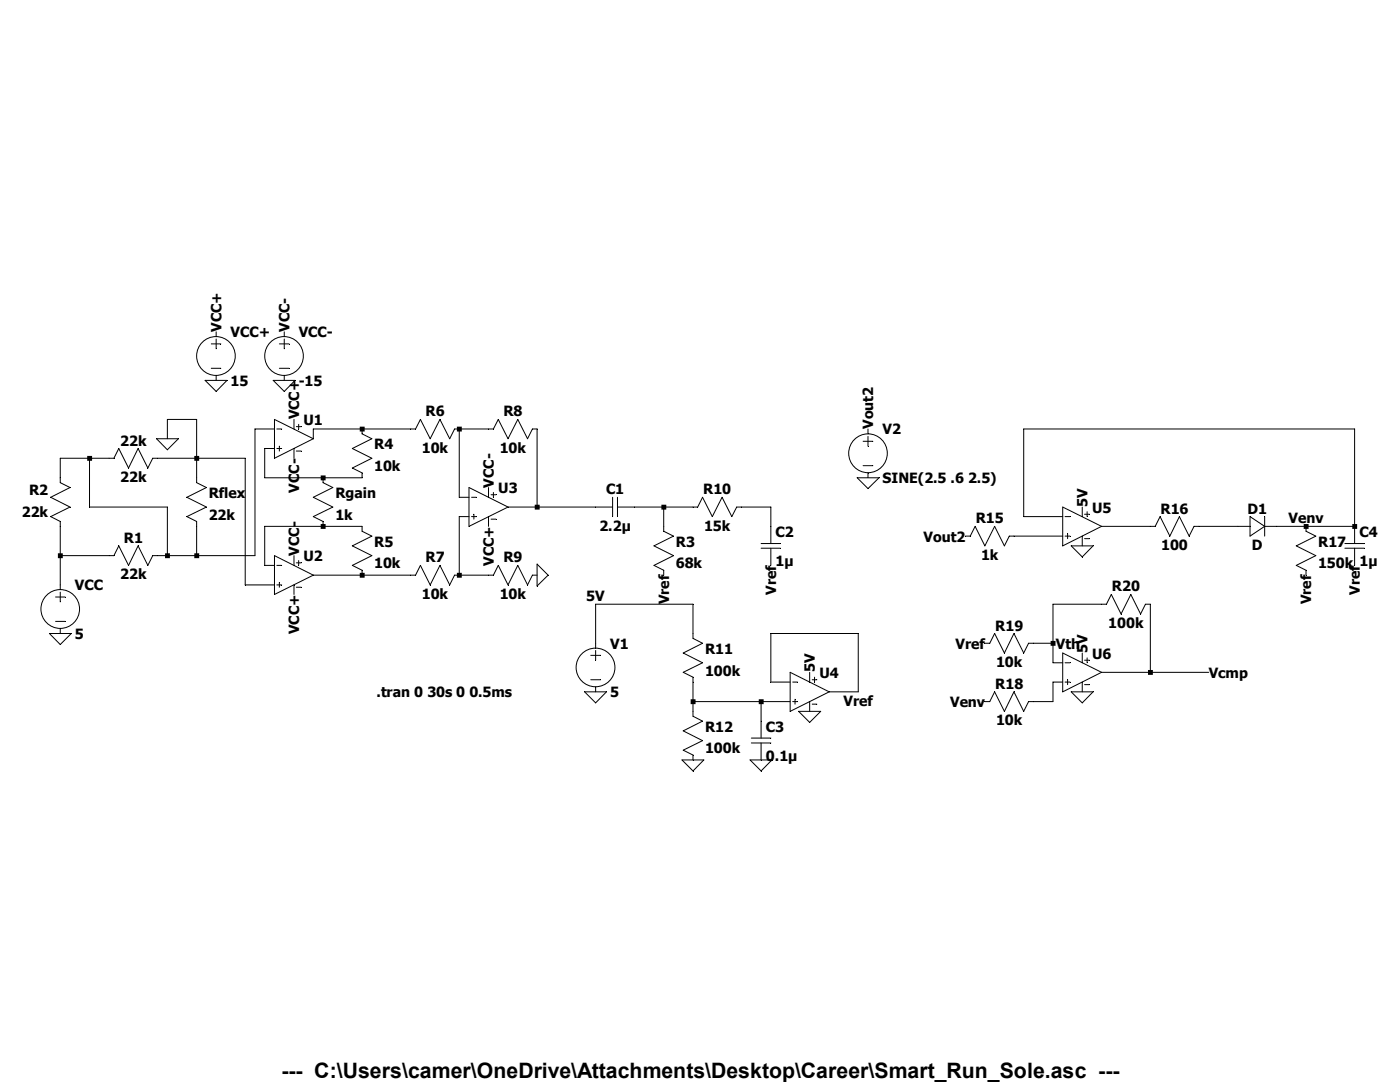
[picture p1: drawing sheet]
Version 4.1
SHEET 1 2232 680
WIRE 272 -128 224 -128
WIRE 400 -112 368 -112
WIRE 544 -112 464 -112
WIRE 624 -112 544 -112
WIRE 752 -112 704 -112
WIRE 2176 -112 1632 -112
WIRE 224 -96 224 -128
WIRE 464 -96 464 -112
WIRE 400 -80 384 -80
WIRE 96 -64 48 -64
WIRE 128 -64 96 -64
WIRE 272 -64 272 -128
WIRE 272 -64 208 -64
WIRE 352 -64 272 -64
WIRE 48 -32 48 -64
WIRE 272 -32 272 -64
WIRE 384 -32 384 -80
WIRE 480 -32 384 -32
WIRE 544 -32 480 -32
WIRE 704 0 704 -112
WIRE 720 0 704 0
WIRE 96 16 96 -64
WIRE 224 16 96 16
WIRE 832 16 832 -112
WIRE 832 16 784 16
WIRE 928 16 832 16
WIRE 1040 16 992 16
WIRE 1088 16 1040 16
WIRE 1216 16 1168 16
WIRE 720 32 704 32
WIRE 1632 32 1632 -112
WIRE 1696 32 1632 32
WIRE 480 48 384 48
WIRE 544 48 480 48
WIRE 1040 48 1040 16
WIRE 1216 48 1216 16
WIRE 1840 48 1760 48
WIRE 1984 48 1920 48
WIRE 2096 48 2048 48
WIRE 2176 48 2176 -112
WIRE 2176 48 2096 48
WIRE 1696 64 1616 64
WIRE 48 96 48 48
WIRE 128 96 48 96
WIRE 224 96 224 16
WIRE 224 96 208 96
WIRE 272 96 272 48
WIRE 272 96 224 96
WIRE 368 96 368 -112
WIRE 368 96 272 96
WIRE 384 112 384 48
WIRE 400 112 384 112
WIRE 544 128 464 128
WIRE 624 128 544 128
WIRE 704 128 704 32
WIRE 752 128 704 128
WIRE 48 144 48 96
WIRE 352 144 352 -64
WIRE 400 144 352 144
WIRE 1088 176 928 176
WIRE 1760 176 1680 176
WIRE 1088 224 1088 176
WIRE 1360 224 1216 224
WIRE 928 240 928 176
WIRE 1680 240 1680 176
WIRE 1680 240 1648 240
WIRE 1680 272 1680 240
WIRE 1696 272 1680 272
WIRE 1840 288 1840 176
WIRE 1840 288 1760 288
WIRE 1936 288 1840 288
WIRE 1216 304 1216 224
WIRE 1248 304 1216 304
WIRE 1696 304 1680 304
WIRE 1360 320 1360 224
WIRE 1360 320 1312 320
WIRE 1088 336 1088 304
WIRE 1200 336 1088 336
WIRE 1248 336 1200 336
WIRE 1680 336 1680 304
WIRE 1680 336 1648 336
WIRE 1088 352 1088 336
WIRE 1200 368 1200 336
FLAG 224 -96 0
FLAG 416 -272 VCC-
FLAG 432 -64 VCC-
FLAG 432 96 VCC-
FLAG 752 -16 VCC-
FLAG 304 -272 VCC+
FLAG 432 -128 VCC+
FLAG 432 160 VCC+
FLAG 752 48 VCC+
FLAG 48 224 0
FLAG 832 128 0
FLAG 304 -192 0
FLAG 416 -192 0
FLAG 1088 432 0
FLAG 928 320 0
FLAG 1200 432 0
FLAG 928 176 5V
FLAG 1216 16 Vout2
FLAG 1040 128 Vref
FLAG 1536 64 Vout2
FLAG 2096 128 Vref
FLAG 2176 112 Vref
FLAG 2096 48 Venv
FLAG 1568 336 Venv
FLAG 1568 240 Vref
FLAG 1936 288 Vcmp
FLAG 1728 320 0
FLAG 1728 16 5V
FLAG 1728 80 0
FLAG 1216 112 Vref
FLAG 1680 240 Vth
FLAG 1360 320 Vref
FLAG 1728 256 5V
FLAG 1280 288 5V
FLAG 1280 352 0
SYMBOL voltage 48 128 R0
WINDOW 123 0 0 Left 0
WINDOW 39 0 0 Left 0
SYMATTR InstName VCC
SYMATTR Value 5
SYMBOL res 224 80 R90
WINDOW 0 0 56 VBottom 2
WINDOW 3 32 56 VTop 2
SYMATTR InstName R1
SYMATTR Value 22k
SYMBOL res 64 64 R180
WINDOW 0 36 76 Left 2
WINDOW 3 36 40 Left 2
SYMATTR InstName R2
SYMATTR Value 22k
SYMBOL res 112 -48 R270
WINDOW 0 32 56 VTop 2
WINDOW 3 0 56 VBottom 2
SYMATTR InstName 22k
SYMATTR Value 22k
SYMBOL res 256 -48 R0
SYMATTR InstName Rflex
SYMATTR Value 22k
SYMBOL res 464 -48 R0
SYMATTR InstName Rgain
SYMATTR Value 1k
SYMBOL res 528 -128 R0
SYMATTR InstName R4
SYMATTR Value 10k
SYMBOL res 528 32 R0
SYMATTR InstName R5
SYMATTR Value 10k
SYMBOL res 720 -128 R90
WINDOW 0 0 56 VBottom 2
WINDOW 3 32 56 VTop 2
SYMATTR InstName R6
SYMATTR Value 10k
SYMBOL res 720 112 R90
WINDOW 0 0 56 VBottom 2
WINDOW 3 32 56 VTop 2
SYMATTR InstName R7
SYMATTR Value 10k
SYMBOL res 848 -128 R90
WINDOW 0 0 56 VBottom 2
WINDOW 3 32 56 VTop 2
SYMATTR InstName R8
SYMATTR Value 10k
SYMBOL res 848 112 R90
WINDOW 0 0 56 VBottom 2
WINDOW 3 32 56 VTop 2
SYMATTR InstName R9
SYMATTR Value 10k
SYMBOL voltage 304 -288 R0
SYMATTR InstName VCC+
SYMATTR Value 15
SYMBOL voltage 416 -288 R0
SYMATTR InstName VCC-
SYMATTR Value -15
SYMBOL OpAmps\\opamp2 432 -160 R0
SYMATTR InstName U1
SYMBOL OpAmps\\opamp2 432 64 R0
SYMATTR InstName U2
SYMBOL OpAmps\\opamp2 752 -48 R0
SYMATTR InstName U3
SYMBOL cap 992 0 R90
WINDOW 0 0 32 VBottom 2
WINDOW 3 32 32 VTop 2
SYMATTR InstName C1
SYMATTR Value 2.2µ
SYMBOL cap 1200 48 R0
SYMATTR InstName C2
SYMATTR Value 1µ
SYMBOL res 1024 32 R0
SYMATTR InstName R3
SYMATTR Value 68k
SYMBOL res 1184 0 R90
WINDOW 0 0 56 VBottom 2
WINDOW 3 32 56 VTop 2
SYMATTR InstName R10
SYMATTR Value 15k
SYMBOL voltage 928 224 R0
SYMATTR InstName V1
SYMATTR Value 5
SYMBOL res 1072 208 R0
SYMATTR InstName R11
SYMATTR Value 100k
SYMBOL res 1072 336 R0
SYMATTR InstName R12
SYMATTR Value 100k
SYMBOL cap 1184 368 R0
SYMATTR InstName C3
SYMATTR Value 0.1µ
SYMBOL OpAmps\\opamp2 1728 -16 R0
SYMATTR InstName U4
SYMBOL res 1632 48 R90
WINDOW 0 0 56 VBottom 2
WINDOW 3 32 56 VTop 2
SYMATTR InstName R15
SYMATTR Value 1k
SYMBOL res 1936 32 R90
WINDOW 0 0 56 VBottom 2
WINDOW 3 32 56 VTop 2
SYMATTR InstName R16
SYMATTR Value 100
SYMBOL diode 1984 64 R270
WINDOW 0 32 32 VTop 2
WINDOW 3 0 32 VBottom 2
SYMATTR InstName D1
SYMBOL res 2080 32 R0
SYMATTR InstName R17
SYMATTR Value 150k
SYMBOL cap 2160 48 R0
SYMATTR InstName C4
SYMATTR Value 1µ
SYMBOL OpAmps\\opamp2 1728 224 R0
SYMATTR InstName U5
SYMBOL res 1664 320 R90
WINDOW 0 0 56 VBottom 2
WINDOW 3 32 56 VTop 2
SYMATTR InstName R18
SYMATTR Value 10k
SYMBOL res 1664 224 R90
WINDOW 0 0 56 VBottom 2
WINDOW 3 32 56 VTop 2
SYMATTR InstName R19
SYMATTR Value 10k
SYMBOL res 1856 160 R90
WINDOW 0 0 56 VBottom 2
WINDOW 3 32 56 VTop 2
SYMATTR InstName R20
SYMATTR Value 100k
SYMBOL OpAmps\\opamp2 1280 256 R0
SYMATTR InstName U6
